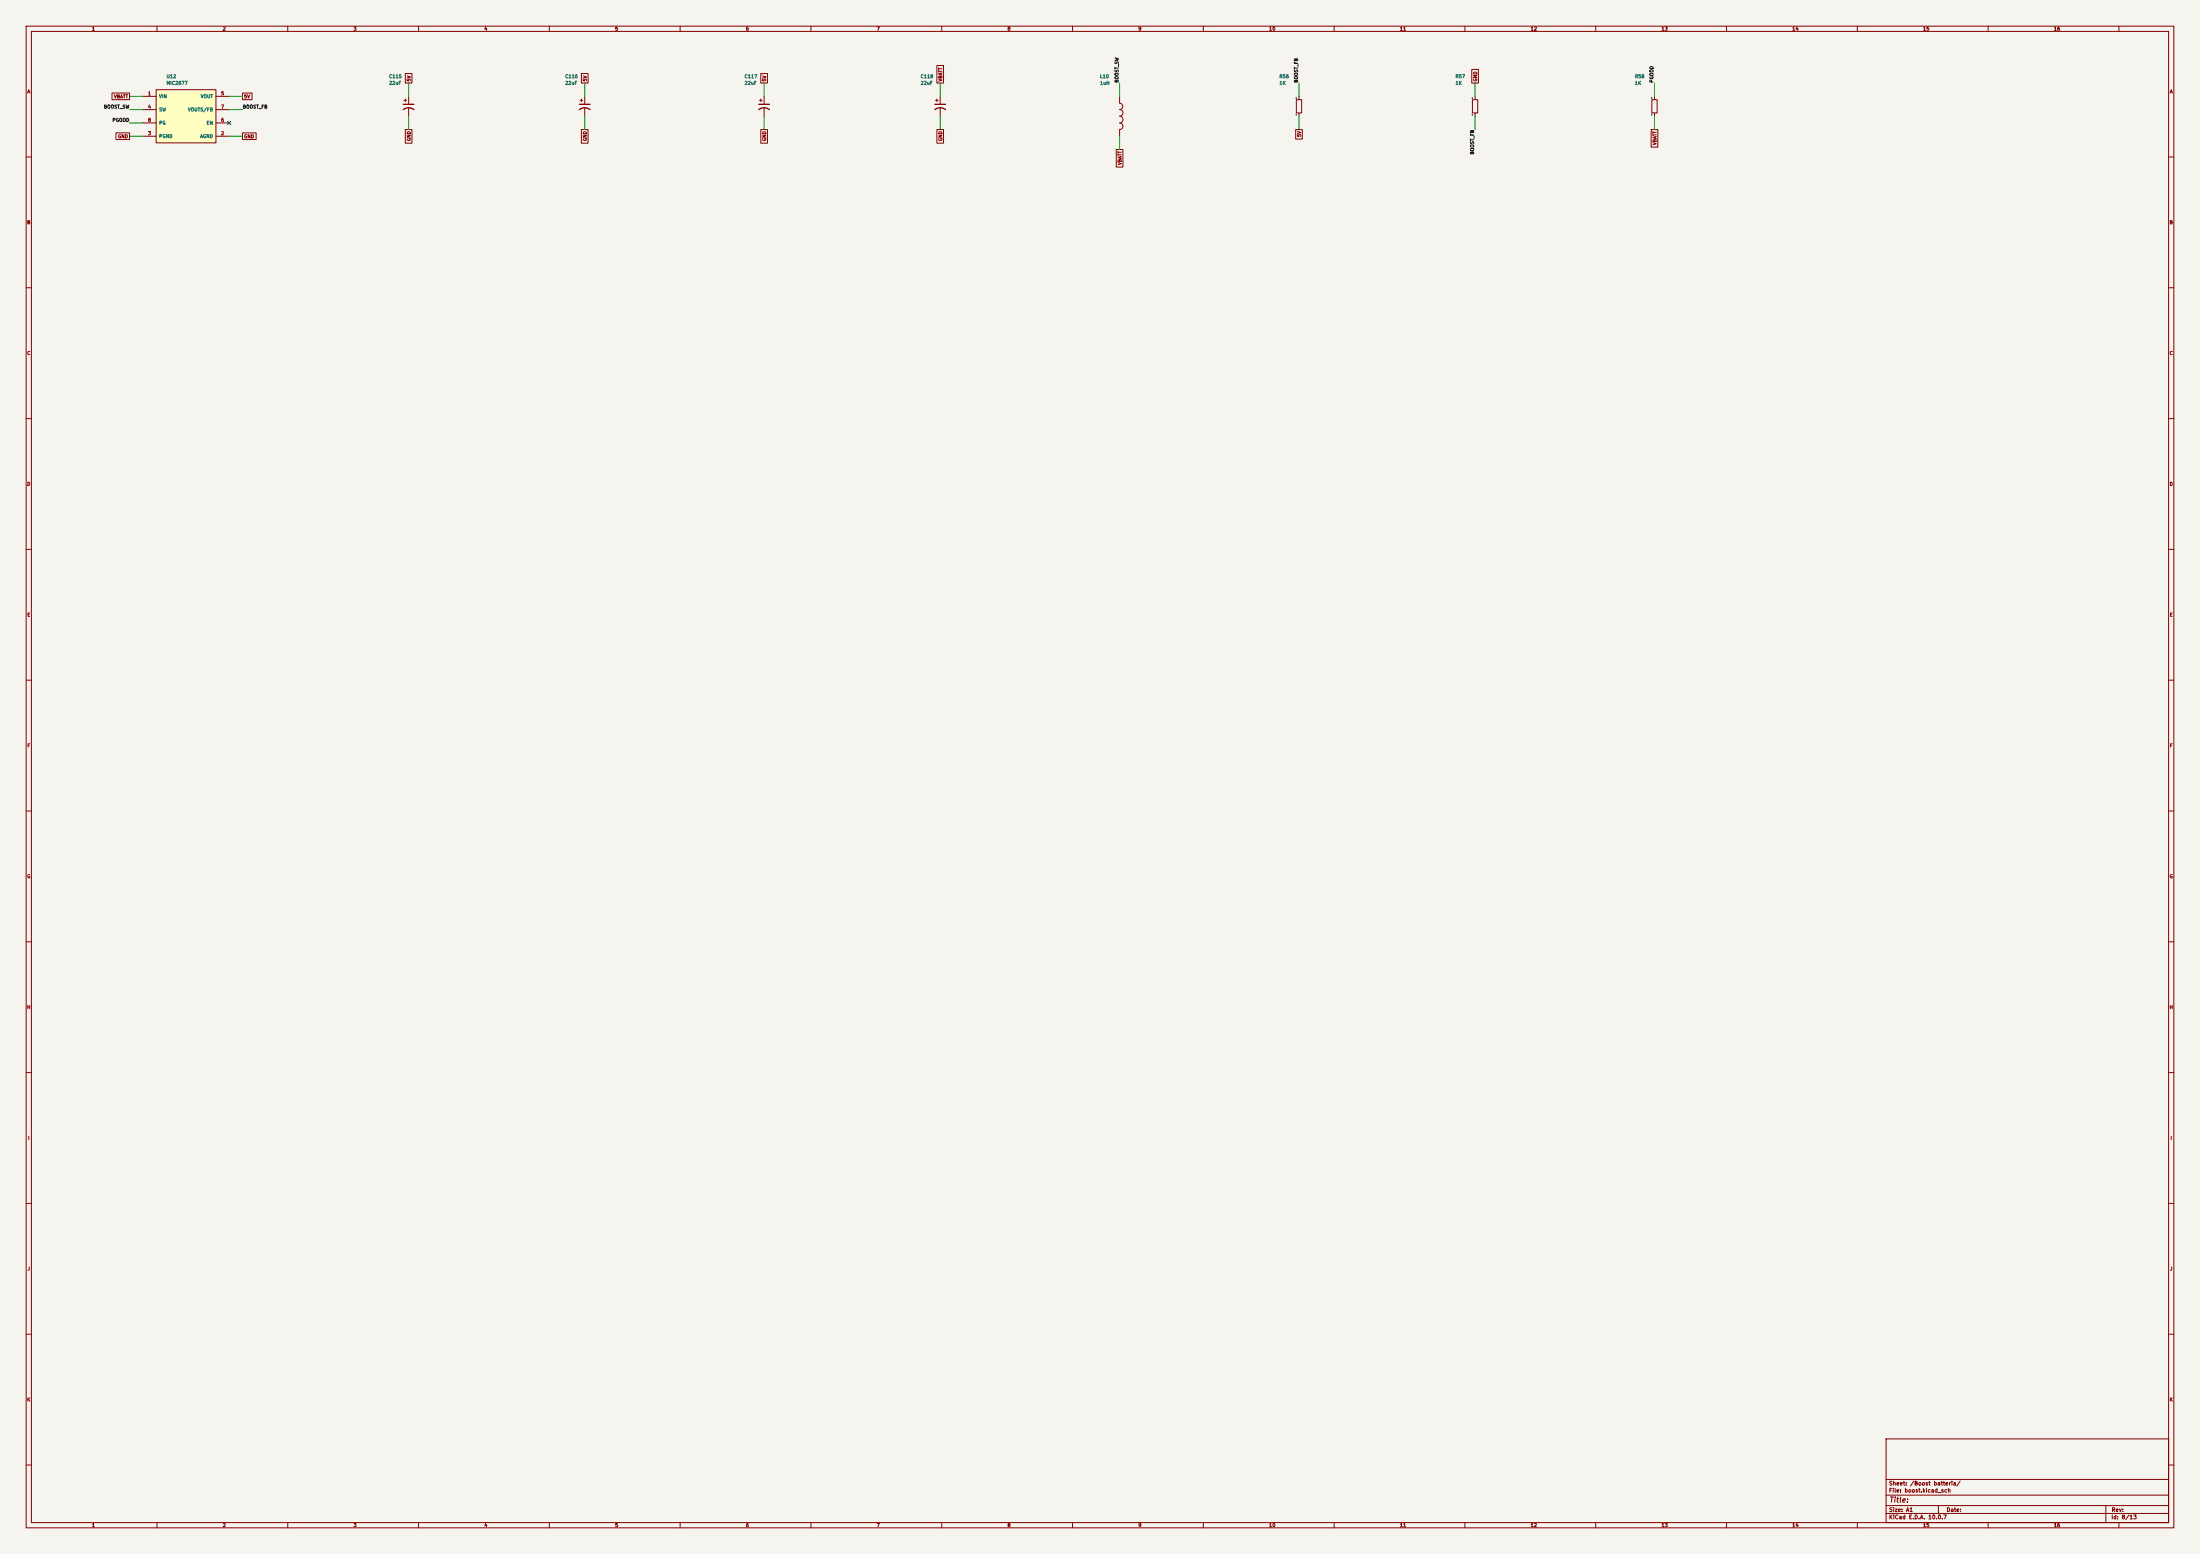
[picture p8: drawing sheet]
(kicad_sch (version 20260306) (generator "eeschema") (generator_version "10.0") (paper "A1") (lib_symbols (symbol "iMX6:custom_components_MIC2877"
  (pin_names
   (offset 1.016))
  (exclude_from_sim no)
  (in_bom yes)
  (on_board yes)
  (in_pos_files yes)
  (duplicate_pin_numbers_are_jumpers no)
  (property "Reference" "U" (at 0 0 0) (show_name no) (do_not_autoplace no) (effects (font (size 1.27 1.27))))
  (property "Value" "custom_components_MIC2877" (at 0 0 0) (show_name no) (do_not_autoplace no) (effects (font (size 1.27 1.27))))
  (property "Footprint" "" (at 0 0 0) (show_name no) (do_not_autoplace no) (hide yes) (effects (font (size 1.27 1.27))))
  (property "Datasheet" "" (at 0 0 0) (show_name no) (do_not_autoplace no) (hide yes) (effects (font (size 1.27 1.27))))
  (property "Description" "" (at 0 0 0) (show_name no) (do_not_autoplace no) (hide yes) (effects (font (size 1.27 1.27))))
  (symbol "custom_components_MIC2877_0_1"
   (rectangle (start -11.43 0) (end 11.43 -20.32) (stroke (width 0) (type solid)) (fill (type background))))
  (symbol "custom_components_MIC2877_1_1"
   (pin power_in line (at -16.51 -2.54 0) (length 5.08) (name "VIN" (effects (font (size 1.27 1.27)))) (number "1" (effects (font (size 1.27 1.27)))))
   (pin passive line (at 16.51 -17.78 180) (length 5.08) (name "AGND" (effects (font (size 1.27 1.27)))) (number "2" (effects (font (size 1.27 1.27)))))
   (pin passive line (at -16.51 -17.78 0) (length 5.08) (name "PGND" (effects (font (size 1.27 1.27)))) (number "3" (effects (font (size 1.27 1.27)))))
   (pin passive line (at -16.51 -7.62 0) (length 5.08) (name "SW" (effects (font (size 1.27 1.27)))) (number "4" (effects (font (size 1.27 1.27)))))
   (pin power_out line (at 16.51 -2.54 180) (length 5.08) (name "VOUT" (effects (font (size 1.27 1.27)))) (number "5" (effects (font (size 1.27 1.27)))))
   (pin passive line (at 16.51 -12.7 180) (length 5.08) (name "EN" (effects (font (size 1.27 1.27)))) (number "6" (effects (font (size 1.27 1.27)))))
   (pin passive line (at 16.51 -7.62 180) (length 5.08) (name "VOUTS/FB" (effects (font (size 1.27 1.27)))) (number "7" (effects (font (size 1.27 1.27)))))
   (pin output line (at -16.51 -12.7 0) (length 5.08) (name "PG" (effects (font (size 1.27 1.27)))) (number "8" (effects (font (size 1.27 1.27))))))
  (embedded_fonts no)) (symbol "iMX6:Device_CP1"
  (pin_numbers (hide yes))
  (pin_names
   (offset 0.254) (hide yes))
  (exclude_from_sim no)
  (in_bom yes)
  (on_board yes)
  (in_pos_files yes)
  (duplicate_pin_numbers_are_jumpers no)
  (property "Reference" "C" (at 0.635 2.54 0) (show_name no) (do_not_autoplace no) (effects (font (size 1.27 1.27)) (justify left)))
  (property "Value" "Device_CP1" (at 0.635 -2.54 0) (show_name no) (do_not_autoplace no) (effects (font (size 1.27 1.27)) (justify left)))
  (property "Footprint" "" (at 0 0 0) (show_name no) (do_not_autoplace no) (hide yes) (effects (font (size 1.27 1.27))))
  (property "Datasheet" "" (at 0 0 0) (show_name no) (do_not_autoplace no) (hide yes) (effects (font (size 1.27 1.27))))
  (property "Description" "" (at 0 0 0) (show_name no) (do_not_autoplace no) (hide yes) (effects (font (size 1.27 1.27))))
  (symbol "Device_CP1_0_1"
   (polyline (pts (xy -2.032 0.762) (xy 2.032 0.762)) (stroke (width 0.508) (type solid)) (fill (type none)))
   (polyline (pts (xy -1.778 2.286) (xy -0.762 2.286)) (stroke (width 0) (type solid)) (fill (type none)))
   (polyline (pts (xy -1.27 1.778) (xy -1.27 2.794)) (stroke (width 0) (type solid)) (fill (type none)))
   (arc (start -2.032 -1.27) (mid 0 -0.5572) (end 2.032 -1.27) (stroke (width 0.508) (type solid)) (fill (type none))))
  (symbol "Device_CP1_1_1"
   (pin passive line (at 0 3.81 270) (length 2.794) (name "~" (effects (font (size 1.27 1.27)))) (number "1" (effects (font (size 1.27 1.27)))))
   (pin passive line (at 0 -3.81 90) (length 3.302) (name "~" (effects (font (size 1.27 1.27)))) (number "2" (effects (font (size 1.27 1.27))))))
  (embedded_fonts no)) (symbol "iMX6:nano-rescue_INDUCTOR"
  (pin_numbers (hide yes))
  (pin_names
   (offset 1.016) (hide yes))
  (exclude_from_sim no)
  (in_bom yes)
  (on_board yes)
  (in_pos_files yes)
  (duplicate_pin_numbers_are_jumpers no)
  (property "Reference" "L" (at -1.27 0 90) (show_name no) (do_not_autoplace no) (effects (font (size 1.27 1.27))))
  (property "Value" "nano-rescue_INDUCTOR" (at 2.54 0 90) (show_name no) (do_not_autoplace no) (effects (font (size 1.27 1.27))))
  (property "Footprint" "" (at 0 0 0) (show_name no) (do_not_autoplace no) (effects (font (size 1.27 1.27))))
  (property "Datasheet" "" (at 0 0 0) (show_name no) (do_not_autoplace no) (effects (font (size 1.27 1.27))))
  (property "Description" "" (at 0 0 0) (show_name no) (do_not_autoplace no) (hide yes) (effects (font (size 1.27 1.27))))
  (symbol "nano-rescue_INDUCTOR_0_1"
   (arc (start 0.0254 2.5908) (mid 1.2956 1.2957) (end 0.0254 0.0254) (stroke (width 0) (type solid)) (fill (type none)))
   (arc (start 0.0254 0.0508) (mid 1.2956 -1.2443) (end 0.0254 -2.5146) (stroke (width 0) (type solid)) (fill (type none)))
   (arc (start 0.0254 4.9784) (mid 1.2195 3.7595) (end 0.0254 2.5654) (stroke (width 0) (type solid)) (fill (type none)))
   (arc (start 0.0254 -2.54) (mid 1.2703 -3.8097) (end 0.0254 -5.0546) (stroke (width 0) (type solid)) (fill (type none))))
  (symbol "nano-rescue_INDUCTOR_1_1"
   (pin passive line (at 0 7.62 270) (length 2.54) (name "1" (effects (font (size 1.27 1.27)))) (number "1" (effects (font (size 1.27 1.27)))))
   (pin passive line (at 0 -7.62 90) (length 2.54) (name "2" (effects (font (size 1.27 1.27)))) (number "2" (effects (font (size 1.27 1.27))))))
  (embedded_fonts no)) (symbol "iMX6:Device_R"
  (pin_numbers (hide yes))
  (pin_names
   (offset 0))
  (exclude_from_sim no)
  (in_bom yes)
  (on_board yes)
  (in_pos_files yes)
  (duplicate_pin_numbers_are_jumpers no)
  (property "Reference" "R" (at 2.032 0 90) (show_name no) (do_not_autoplace no) (effects (font (size 1.27 1.27))))
  (property "Value" "Device_R" (at 0 0 90) (show_name no) (do_not_autoplace no) (effects (font (size 1.27 1.27))))
  (property "Footprint" "" (at -1.778 0 90) (show_name no) (do_not_autoplace no) (hide yes) (effects (font (size 1.27 1.27))))
  (property "Datasheet" "" (at 0 0 0) (show_name no) (do_not_autoplace no) (hide yes) (effects (font (size 1.27 1.27))))
  (property "Description" "" (at 0 0 0) (show_name no) (do_not_autoplace no) (hide yes) (effects (font (size 1.27 1.27))))
  (symbol "Device_R_0_1"
   (rectangle (start -1.016 -2.54) (end 1.016 2.54) (stroke (width 0.254) (type solid)) (fill (type none))))
  (symbol "Device_R_1_1"
   (pin passive line (at 0 3.81 270) (length 1.27) (name "~" (effects (font (size 1.27 1.27)))) (number "1" (effects (font (size 1.27 1.27)))))
   (pin passive line (at 0 -3.81 90) (length 1.27) (name "~" (effects (font (size 1.27 1.27)))) (number "2" (effects (font (size 1.27 1.27))))))
  (embedded_fonts no))) (wire (pts (xy 54.61 36.83) (xy 49.53 36.83)) (stroke (width 0) (type default))) (global_label "VBATT" (shape passive) (at 49.53 36.83 180) (fields_autoplaced yes) (effects (font (size 1.27 1.27)) (justify right))) (wire (pts (xy 87.63 52.07) (xy 92.71 52.07)) (stroke (width 0) (type default))) (global_label "GND" (shape passive) (at 92.71 52.07 0) (fields_autoplaced yes) (effects (font (size 1.27 1.27)) (justify left))) (wire (pts (xy 54.61 52.07) (xy 49.53 52.07)) (stroke (width 0) (type default))) (global_label "GND" (shape passive) (at 49.53 52.07 180) (fields_autoplaced yes) (effects (font (size 1.27 1.27)) (justify right))) (wire (pts (xy 54.61 41.91) (xy 49.53 41.91)) (stroke (width 0) (type default))) (label "BOOST_SW" (at 49.53 41.91 180) (effects (font (size 1.27 1.27)) (justify right bottom))) (wire (pts (xy 87.63 36.83) (xy 92.71 36.83)) (stroke (width 0) (type default))) (global_label "5V" (shape passive) (at 92.71 36.83 0) (fields_autoplaced yes) (effects (font (size 1.27 1.27)) (justify left))) (no_connect (at 87.63 46.99)) (wire (pts (xy 87.63 41.91) (xy 92.71 41.91)) (stroke (width 0) (type default))) (label "BOOST_FB" (at 92.71 41.91 0) (effects (font (size 1.27 1.27)) (justify left bottom))) (wire (pts (xy 54.61 46.99) (xy 49.53 46.99)) (stroke (width 0) (type default))) (label "PGOOD" (at 49.53 46.99 180) (effects (font (size 1.27 1.27)) (justify right bottom))) (symbol (lib_id "iMX6:custom_components_MIC2877") (at 71.12 34.29 0) (unit 1) (body_style 1) (exclude_from_sim no) (in_bom yes) (on_board yes) (in_pos_files yes) (dnp no) (property "Reference" "U12" (at 63.50 29.21 0) (effects (font (size 1.27 1.27)) (justify left))) (property "Value" "MIC2877" (at 63.50 31.75 0) (effects (font (size 1.27 1.27)) (justify left))) (property "Footprint" "Custom Components:MIC2877" (at 71.12 34.29 0) (hide yes) (effects (font (size 1.27 1.27)))) (property "Datasheet" "" (at 71.12 34.29 0) (hide yes) (effects (font (size 1.27 1.27)))) (property "Description" "" (at 71.12 34.29 0) (hide yes) (effects (font (size 1.27 1.27)))) (pin "1") (pin "2") (pin "3") (pin "4") (pin "5") (pin "6") (pin "7") (pin "8")) (wire (pts (xy 156.21 36.83) (xy 156.21 31.75)) (stroke (width 0) (type default))) (global_label "5V" (shape passive) (at 156.21 31.75 90) (fields_autoplaced yes) (effects (font (size 1.27 1.27)) (justify left))) (wire (pts (xy 156.21 44.45) (xy 156.21 49.53)) (stroke (width 0) (type default))) (global_label "GND" (shape passive) (at 156.21 49.53 270) (fields_autoplaced yes) (effects (font (size 1.27 1.27)) (justify right))) (symbol (lib_id "iMX6:Device_CP1") (at 156.21 40.64 0) (unit 1) (body_style 1) (exclude_from_sim no) (in_bom yes) (on_board yes) (in_pos_files yes) (dnp no) (property "Reference" "C115" (at 148.59 29.21 0) (effects (font (size 1.27 1.27)) (justify left))) (property "Value" "22uF" (at 148.59 31.75 0) (effects (font (size 1.27 1.27)) (justify left))) (property "Footprint" "Custom Components:C_0603_narrow" (at 156.21 40.64 0) (hide yes) (effects (font (size 1.27 1.27)))) (property "Datasheet" "" (at 156.21 40.64 0) (hide yes) (effects (font (size 1.27 1.27)))) (property "Description" "" (at 156.21 40.64 0) (hide yes) (effects (font (size 1.27 1.27)))) (pin "1") (pin "2")) (wire (pts (xy 223.52 36.83) (xy 223.52 31.75)) (stroke (width 0) (type default))) (global_label "5V" (shape passive) (at 223.52 31.75 90) (fields_autoplaced yes) (effects (font (size 1.27 1.27)) (justify left))) (wire (pts (xy 223.52 44.45) (xy 223.52 49.53)) (stroke (width 0) (type default))) (global_label "GND" (shape passive) (at 223.52 49.53 270) (fields_autoplaced yes) (effects (font (size 1.27 1.27)) (justify right))) (symbol (lib_id "iMX6:Device_CP1") (at 223.52 40.64 0) (unit 1) (body_style 1) (exclude_from_sim no) (in_bom yes) (on_board yes) (in_pos_files yes) (dnp no) (property "Reference" "C116" (at 215.90 29.21 0) (effects (font (size 1.27 1.27)) (justify left))) (property "Value" "22uF" (at 215.90 31.75 0) (effects (font (size 1.27 1.27)) (justify left))) (property "Footprint" "Custom Components:C_0603_narrow" (at 223.52 40.64 0) (hide yes) (effects (font (size 1.27 1.27)))) (property "Datasheet" "" (at 223.52 40.64 0) (hide yes) (effects (font (size 1.27 1.27)))) (property "Description" "" (at 223.52 40.64 0) (hide yes) (effects (font (size 1.27 1.27)))) (pin "1") (pin "2")) (wire (pts (xy 292.10 36.83) (xy 292.10 31.75)) (stroke (width 0) (type default))) (global_label "5V" (shape passive) (at 292.10 31.75 90) (fields_autoplaced yes) (effects (font (size 1.27 1.27)) (justify left))) (wire (pts (xy 292.10 44.45) (xy 292.10 49.53)) (stroke (width 0) (type default))) (global_label "GND" (shape passive) (at 292.10 49.53 270) (fields_autoplaced yes) (effects (font (size 1.27 1.27)) (justify right))) (symbol (lib_id "iMX6:Device_CP1") (at 292.10 40.64 0) (unit 1) (body_style 1) (exclude_from_sim no) (in_bom yes) (on_board yes) (in_pos_files yes) (dnp no) (property "Reference" "C117" (at 284.48 29.21 0) (effects (font (size 1.27 1.27)) (justify left))) (property "Value" "22uF" (at 284.48 31.75 0) (effects (font (size 1.27 1.27)) (justify left))) (property "Footprint" "Custom Components:C_0603_narrow" (at 292.10 40.64 0) (hide yes) (effects (font (size 1.27 1.27)))) (property "Datasheet" "" (at 292.10 40.64 0) (hide yes) (effects (font (size 1.27 1.27)))) (property "Description" "" (at 292.10 40.64 0) (hide yes) (effects (font (size 1.27 1.27)))) (pin "1") (pin "2")) (wire (pts (xy 359.41 36.83) (xy 359.41 31.75)) (stroke (width 0) (type default))) (global_label "VBATT" (shape passive) (at 359.41 31.75 90) (fields_autoplaced yes) (effects (font (size 1.27 1.27)) (justify left))) (wire (pts (xy 359.41 44.45) (xy 359.41 49.53)) (stroke (width 0) (type default))) (global_label "GND" (shape passive) (at 359.41 49.53 270) (fields_autoplaced yes) (effects (font (size 1.27 1.27)) (justify right))) (symbol (lib_id "iMX6:Device_CP1") (at 359.41 40.64 0) (unit 1) (body_style 1) (exclude_from_sim no) (in_bom yes) (on_board yes) (in_pos_files yes) (dnp no) (property "Reference" "C118" (at 351.79 29.21 0) (effects (font (size 1.27 1.27)) (justify left))) (property "Value" "22uF" (at 351.79 31.75 0) (effects (font (size 1.27 1.27)) (justify left))) (property "Footprint" "Custom Components:C_0603_narrow" (at 359.41 40.64 0) (hide yes) (effects (font (size 1.27 1.27)))) (property "Datasheet" "" (at 359.41 40.64 0) (hide yes) (effects (font (size 1.27 1.27)))) (property "Description" "" (at 359.41 40.64 0) (hide yes) (effects (font (size 1.27 1.27)))) (pin "1") (pin "2")) (wire (pts (xy 427.99 36.83) (xy 427.99 31.75)) (stroke (width 0) (type default))) (label "BOOST_SW" (at 427.99 31.75 90) (effects (font (size 1.27 1.27)) (justify left bottom))) (wire (pts (xy 427.99 52.07) (xy 427.99 57.15)) (stroke (width 0) (type default))) (global_label "VBATT" (shape passive) (at 427.99 57.15 270) (fields_autoplaced yes) (effects (font (size 1.27 1.27)) (justify right))) (symbol (lib_id "iMX6:nano-rescue_INDUCTOR") (at 427.99 44.45 0) (unit 1) (body_style 1) (exclude_from_sim no) (in_bom yes) (on_board yes) (in_pos_files yes) (dnp no) (property "Reference" "L10" (at 420.37 29.21 0) (effects (font (size 1.27 1.27)) (justify left))) (property "Value" "1uH" (at 420.37 31.75 0) (effects (font (size 1.27 1.27)) (justify left))) (property "Footprint" "Inductor_SMD:L_Bourns-SRN4018" (at 427.99 44.45 0) (hide yes) (effects (font (size 1.27 1.27)))) (property "Datasheet" "" (at 427.99 44.45 0) (hide yes) (effects (font (size 1.27 1.27)))) (property "Description" "" (at 427.99 44.45 0) (hide yes) (effects (font (size 1.27 1.27)))) (pin "1") (pin "2")) (wire (pts (xy 496.57 36.83) (xy 496.57 31.75)) (stroke (width 0) (type default))) (label "BOOST_FB" (at 496.57 31.75 90) (effects (font (size 1.27 1.27)) (justify left bottom))) (wire (pts (xy 496.57 44.45) (xy 496.57 49.53)) (stroke (width 0) (type default))) (global_label "5V" (shape passive) (at 496.57 49.53 270) (fields_autoplaced yes) (effects (font (size 1.27 1.27)) (justify right))) (symbol (lib_id "iMX6:Device_R") (at 496.57 40.64 0) (unit 1) (body_style 1) (exclude_from_sim no) (in_bom yes) (on_board yes) (in_pos_files yes) (dnp no) (property "Reference" "R56" (at 488.95 29.21 0) (effects (font (size 1.27 1.27)) (justify left))) (property "Value" "1K" (at 488.95 31.75 0) (effects (font (size 1.27 1.27)) (justify left))) (property "Footprint" "Custom Components:R_0402_narrow" (at 496.57 40.64 0) (hide yes) (effects (font (size 1.27 1.27)))) (property "Datasheet" "" (at 496.57 40.64 0) (hide yes) (effects (font (size 1.27 1.27)))) (property "Description" "" (at 496.57 40.64 0) (hide yes) (effects (font (size 1.27 1.27)))) (pin "1") (pin "2")) (wire (pts (xy 563.88 36.83) (xy 563.88 31.75)) (stroke (width 0) (type default))) (global_label "GND" (shape passive) (at 563.88 31.75 90) (fields_autoplaced yes) (effects (font (size 1.27 1.27)) (justify left))) (wire (pts (xy 563.88 44.45) (xy 563.88 49.53)) (stroke (width 0) (type default))) (label "BOOST_FB" (at 563.88 49.53 270) (effects (font (size 1.27 1.27)) (justify right bottom))) (symbol (lib_id "iMX6:Device_R") (at 563.88 40.64 0) (unit 1) (body_style 1) (exclude_from_sim no) (in_bom yes) (on_board yes) (in_pos_files yes) (dnp no) (property "Reference" "R57" (at 556.26 29.21 0) (effects (font (size 1.27 1.27)) (justify left))) (property "Value" "1K" (at 556.26 31.75 0) (effects (font (size 1.27 1.27)) (justify left))) (property "Footprint" "Custom Components:R_0402_narrow" (at 563.88 40.64 0) (hide yes) (effects (font (size 1.27 1.27)))) (property "Datasheet" "" (at 563.88 40.64 0) (hide yes) (effects (font (size 1.27 1.27)))) (property "Description" "" (at 563.88 40.64 0) (hide yes) (effects (font (size 1.27 1.27)))) (pin "1") (pin "2")) (wire (pts (xy 632.46 36.83) (xy 632.46 31.75)) (stroke (width 0) (type default))) (label "PGOOD" (at 632.46 31.75 90) (effects (font (size 1.27 1.27)) (justify left bottom))) (wire (pts (xy 632.46 44.45) (xy 632.46 49.53)) (stroke (width 0) (type default))) (global_label "VBATT" (shape passive) (at 632.46 49.53 270) (fields_autoplaced yes) (effects (font (size 1.27 1.27)) (justify right))) (symbol (lib_id "iMX6:Device_R") (at 632.46 40.64 0) (unit 1) (body_style 1) (exclude_from_sim no) (in_bom yes) (on_board yes) (in_pos_files yes) (dnp no) (property "Reference" "R58" (at 624.84 29.21 0) (effects (font (size 1.27 1.27)) (justify left))) (property "Value" "1K" (at 624.84 31.75 0) (effects (font (size 1.27 1.27)) (justify left))) (property "Footprint" "Custom Components:R_0402_narrow" (at 632.46 40.64 0) (hide yes) (effects (font (size 1.27 1.27)))) (property "Datasheet" "" (at 632.46 40.64 0) (hide yes) (effects (font (size 1.27 1.27)))) (property "Description" "" (at 632.46 40.64 0) (hide yes) (effects (font (size 1.27 1.27)))) (pin "1") (pin "2")) (embedded_fonts no))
